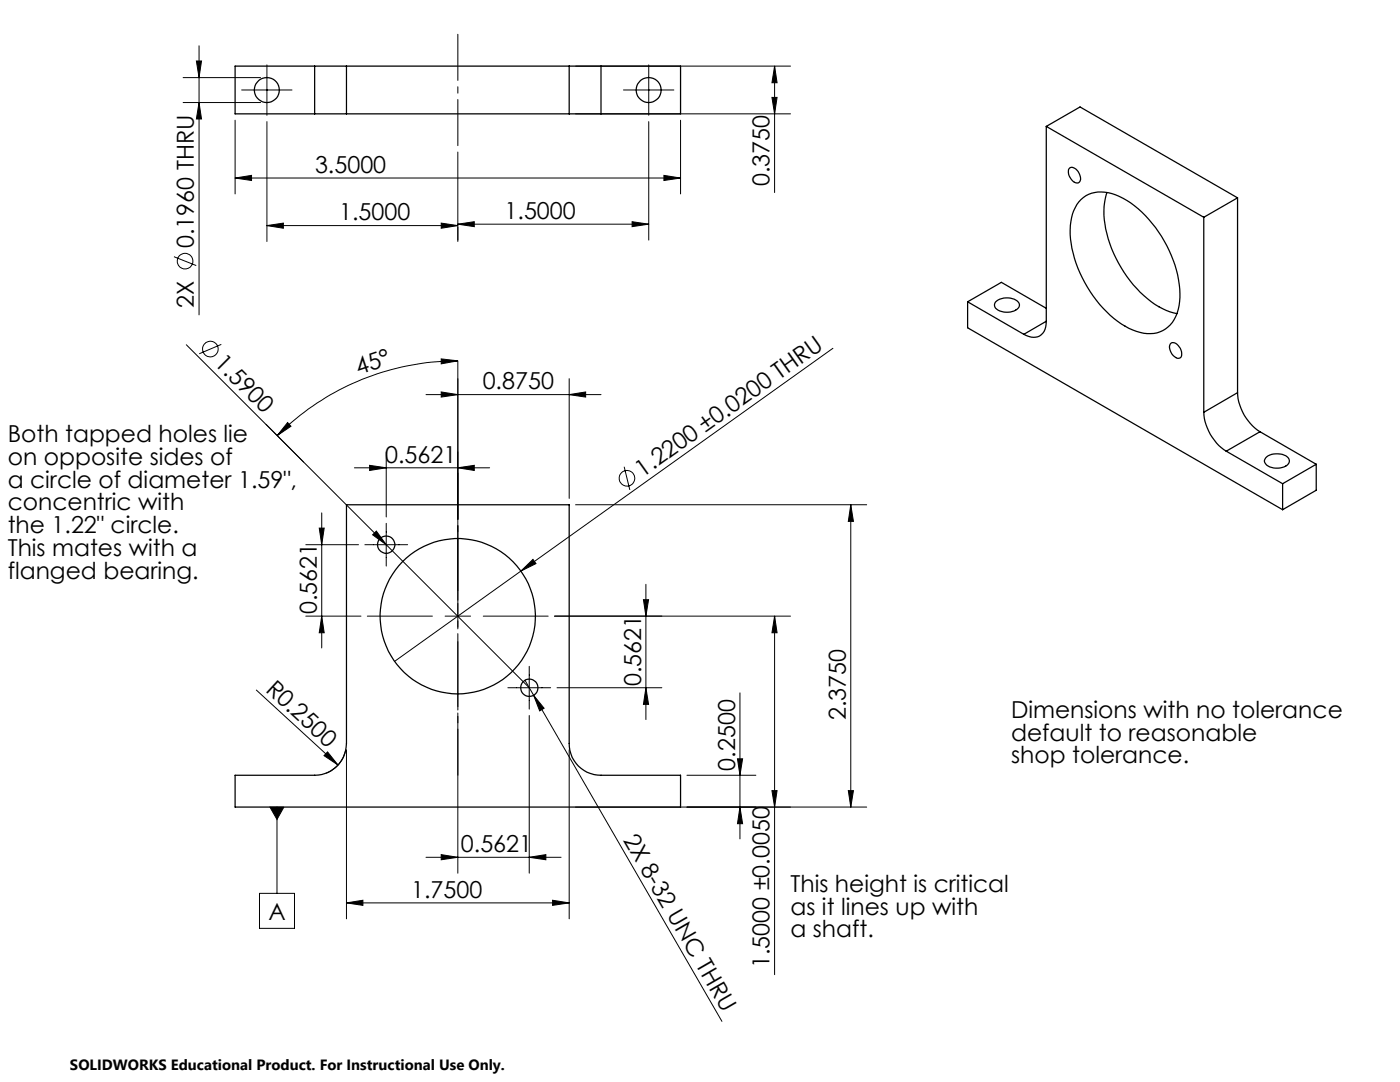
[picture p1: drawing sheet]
<svg xmlns="http://www.w3.org/2000/svg" width="279mm" height="216mm" viewBox="0 0 279 216" stroke-linecap="round" stroke-linejoin="round" font-family="sans-serif">
<g fill="none" stroke="#000" stroke-width=".2">
<path d="M36.5 15.5h15.5M39.2 12.2h1l-.5 3.3zM39.7 9.1v53.7M48.2 18h10.1M53.3 12.9v10.1M114.9 13.2h42.9M124.4 18h10.1M129.5 12.9v10.1M154.1 19.4h1l-.5 3.3zM154.6 13.2l.5 3.3h-1zM154.6 13.2v25.2M36.5 20.5h15.5"/>
<path d="M39.7 20.5l.5 3.2h-1zM46.9 35.5l3.3-.5v1zM46.9 24v14.7M46.9 35.5h88.9M53.3 24.3v23.9M91.4 30.3v17.9M114.9 22.7h42.9M129.5 24.3v23.6M132.5 35l3.3 .5-3.3 .5zM135.8 24v14.7M34.7 51.2l4.5 1.8M53.3 45l3.3-.5v1z"/>
<path d="M53.3 45h38.1M88.1 44.5l3.3 .5-3.3 .5zM91.4 44.7l3.3-.5v1zM91.4 44.7h38.1M126.2 44.2l3.3 .5-3.3 .5zM37.2 68.8l39.9 39.9M44.2 68.7l-4.4 1.9M85 78.7h34.9M88.1 78.2l3.3 .5-3.3 .5zM88.1 71.6l3.3 .4-3.3 .6zM91.4 72a50.8 50.8 0 0 0-36.1 14.9M91.4 72v47.8"/>
<path d="M113.6 78.7l3.3-.5v1zM113.6 75.6v23.8M166.2 69.5l-62.2 44.4M53.1 84.7l7.5 7.5M57.4 84.3l.7 .8-2.8 1.8zM70.7 93.3h27M73.8 92.9l3.3 .4-3.3 .6zM77.1 90.2v13M91.4 93.3l3.3-.4v1zM124.6 93.1l1.1 4.7M61 108.7h10.5M63.7 105.4h1l-.5 3.3z"/>
<path d="M64.2 102.3v27M72.8 108.7h8.6M74.4 106.7l.7-.7 2 2.7zM77.1 108.7l28.5 28.5M77.1 104.4v8.6M104 113.9l2.4-2.3 .6 .9zM104 113.9l-25.3 18.1M114.9 100.7h58.1M128.4 119.7h1l-.5 3.2zM128.9 116.6v27M169.8 100.7l.5 3.3h-1zM169.8 100.7v60.3"/>
<path d="M51.2 137.7l16.3 14.9M61 122.9h11M64.2 122.9l.5 3.4h-1zM73.3 122.9h13M88.8 122.9h5.1M91.4 120.4v5.1M91.4 128v13M96.4 122.9h13M101.4 137.2h8.5M104.8 135.7l1.7 3M105.6 133v8.5M106.5 138.7l2.1 2.6-.9 .6z"/>
<path d="M106.5 138.7l37.6 65.1M111.2 137.2h20.9M128.9 137.2l.5 3.3h-1zM147.7 138.3v29.1M154.6 122.9l.5 3.4h-1zM154.6 122.9v71.6M157.8 122.9h-47.1M65.4 150l2.1 2.6-2.8-1.8zM69 149.6a6.4 6.4 0 0 1-3.9 4.7M69.1 149.6v33.7M91.4 142.3v31.9M105.6 142.8v31.4"/>
<path d="M113.6 149.6v33.7M137.1 154.7h13.7M147.2 151.4h1l-.5 3.3zM154.1 157.8h1l-.5 3.2zM169.3 157.8h1l-.5 3.2zM51.8 178.3h7v6.9h-7zM53.9 161h2.8l-1.4 2.5zM55.3 161v17.3M85 171.1h27M88.1 170.5l3.3 .6-3.3 .5zM105.6 171.1l3.3-.6v1.1zM110.3 179.6l3.3 .6-3.3 .5z"/>
<path d="M147.7 161l.5 3.4h-1zM173 161h-58.1M69.1 180.2l3.3-.6v1.1zM69.1 180.2h44.5"/>
<circle cx="36.9" cy="52.1" r="1.55"/>
<circle cx="42" cy="69.6" r="1.56"/>
<circle cx="125.1" cy="95.4" r="1.57"/>
</g>
<path d="M91.4 29.1v-22.3M91.4 154.7v-60.3" fill="none" stroke="#000" stroke-width=".2" stroke-dasharray="15.2 1.3 1.3 1.3" stroke-dashoffset="6"/>
<g fill="#000">
<path d="M74.4 106.7l.7-.7 2 2.7zM104 113.9l2.4-2.3 .6 .9zM106.5 138.7l2.1 2.6-.9 .6zM65.4 150l2.1 2.6-2.8-1.8zM53.9 161h2.8l-1.4 2.5z"/>
<path d="M132.5 35l3.3 .5-3.3 .5zM46.9 35.5l3.3-.5v1z"/>
<path d="M53.3 45l3.3-.5v1zM88.1 44.5l3.3 .5-3.3 .5z"/>
<path d="M88.1 71.6l3.3 .4-3.3 .6zM57.4 84.3l.7 .8-2.8 1.8z"/>
<path d="M169.8 100.7l.5 3.3h-1zM169.3 157.8h1l-.5 3.2zM63.7 105.4h1l-.5 3.3zM64.2 122.9l.5 3.4h-1z"/>
<path d="M128.9 137.2l.5 3.3h-1zM128.4 119.7h1l-.5 3.2z"/>
<path d="M154.6 122.9l.5 3.4h-1zM154.1 157.8h1l-.5 3.2zM154.6 13.2l.5 3.3h-1zM154.1 19.4h1l-.5 3.3z"/>
<path d="M105.6 171.1l3.3-.6v1.1zM88.1 170.5l3.3 .6-3.3 .5zM91.4 93.3l3.3-.4v1zM73.8 92.9l3.3 .4-3.3 .6zM126.2 44.2l3.3 .5-3.3 .5zM91.4 44.7l3.3-.5v1z"/>
<path d="M147.7 161l.5 3.4h-1zM147.2 151.4h1l-.5 3.3zM39.2 12.2h1l-.5 3.3zM39.7 20.5l.5 3.2h-1z"/>
<path d="M69.1 180.2l3.3-.6v1.1zM110.3 179.6l3.3 .6-3.3 .5zM88.1 78.2l3.3 .5-3.3 .5zM113.6 78.7l3.3-.5v1z"/>
</g>
<g fill="none" stroke="#000" stroke-width=".25">
<path d="M62.8 13.2h6.3M62.8 13.2h-15.9v9.5h15.9M62.8 13.2v9.5M69.1 13.2v9.5M69.1 13.2h44.5M113.6 13.2h6.3M113.6 13.2v9.5M119.9 13.2h15.9v9.5h-15.9M119.9 13.2v9.5M62.8 22.7h6.3M69.1 22.7h44.5M113.6 22.7h6.3"/>
<path d="M208.8 25.2v38.9M208.8 25.2l31.4 18.2M208.8 25.2l6.7-3.9 31.5 18.2M213.4 33.7a1.18 1.18 0 0 1 1.8 .5 1.56 1.56 0 0 1 0 2.3 2.21 2.21 0 0 1-1.8-2.8zM215.7 39.8a6.6 6.6 0 0 1 7.7-.6 22.8 22.8 0 0 1 10.4 11.7 17.4 17.4 0 0 1 1.1 11.6 5.9 5.9 0 0 1-8.1 3.6 20.1 20.1 0 0 1-10.3-9.8 19.3 19.3 0 0 1-2.6-12.8l.7-2.1zM220.9 38.4a15.5 15.5 0 0 0 .6 10.2 23.6 23.6 0 0 0 10.5 13l1.5 .6 1.4 .4M247 39.5l-6.8 3.9M247 39.5v38.9M240.2 43.4v38.9M193.1 60.2v5.2l62.9 36.3M193.1 60.2l11.2 6.5M193.1 60.2l6.7-3.9 9 5.2"/>
<path d="M198.7 60.3a3.4 3.4 0 0 1 4.7 .2 1.39 1.39 0 0 1-1.4 1.7 3.2 3.2 0 0 1-3.5-1v-.5zM208.8 64.1a2.67 2.67 0 0 1-3 3.2l-1.5-.6M208.8 64.1l-4.5 2.6M233.6 68.6a1.14 1.14 0 0 1 1.7 .6 1.77 1.77 0 0 1 .2 2.2 1.66 1.66 0 0 1-1.9-1.4l-.2-.6zM247 78.4a9.9 9.9 0 0 0 4.5 7.7M247 78.4l-6.8 3.9M240.2 82.3a9.9 9.9 0 0 0 4.5 7.7M244.7 90l11.3 6.5M251.5 86.1l-6.8 3.9M251.5 86.1l11.2 6.5M252.8 91.2a3.6 3.6 0 0 1 4.3 .2 1.16 1.16 0 0 1-.8 1.8 3.3 3.3 0 0 1-3.9-.8 .88 .88 0 0 1 .4-1.2zM256 96.5v5.2"/>
<path d="M262.7 92.6l-6.7 3.9M262.7 92.6v5.2l-6.7 3.9M69.1 100.7h44.5v47.6a6.3 6.3 0 0 0 6.3 6.4h15.9v6.3h-88.9v-6.3h15.9a6.3 6.3 0 0 0 6.3-6.4z"/>
<circle cx="53.2" cy="18" r="2.49"/>
<circle cx="129.4" cy="18" r="2.49"/>
<circle cx="77.1" cy="108.7" r="1.74"/>
<circle cx="91.4" cy="123" r="15.5"/>
<circle cx="105.6" cy="137.2" r="1.72"/>
</g>
<g font-size="4.7">
<text x="62.9" y="34.5">3.5000</text>
<text x="153.6" y="37.1" transform="rotate(-90 153.6 37.1)">0.3750</text>
<text x="67.7" y="44">1.5000</text>
<text x="100.7" y="43.7">1.5000</text>
<text x="38.7" y="49.5" transform="rotate(-90 38.7 49.5)">0.1960 THRU</text>
<text x="38.7" y="61.5" transform="rotate(-90 38.7 61.5)">2X</text>
<text x="42.6" y="72.7" transform="rotate(45 42.6 72.7)">1.5900</text>
<text x="71.5" y="74.8" transform="rotate(-19 71.5 74.8)">45°</text>
<text x="96.3" y="77.7">0.8750</text>
<text x="1.5" y="88.3">Both tapped holes lie</text>
<text x="1.5" y="92.8">on opposite sides of</text>
<text x="76.8" y="92.3">0.5621</text>
<text x="128.2" y="95.3" transform="rotate(-36 128.2 95.3)">1.2200 ±0.0200 THRU</text>
<text x="1.5" y="97.3">a circle of diameter 1.59&quot;,</text>
<text x="1.5" y="101.9">concentric with</text>
<text x="1.5" y="106.4">the 1.22&quot; circle.</text>
<text x="1.5" y="110.9">This mates with a</text>
<text x="1.5" y="115.4">flanged bearing.</text>
<text x="63.2" y="122.5" transform="rotate(-90 63.2 122.5)">0.5621</text>
<text x="52.8" y="137.8" transform="rotate(43 52.8 137.8)">R0.2500</text>
<text x="127.9" y="136.9" transform="rotate(-90 127.9 136.9)">0.5621</text>
<text x="168.8" y="143.7" transform="rotate(-90 168.8 143.7)">2.3750</text>
<text x="201.8" y="143.2">Dimensions with no tolerance</text>
<text x="201.8" y="147.8">default to reasonable</text>
<text x="146.7" y="153.8" transform="rotate(-90 146.7 153.8)">0.2500</text>
<text x="201.8" y="152.3">shop tolerance.</text>
<text x="124.3" y="167.5" transform="rotate(60 124.3 167.5)">2X 8-32 UNC THRU</text>
<text x="92" y="170">0.5621</text>
<text x="82.1" y="179.1">1.7500</text>
<text x="157.8" y="178">This height is critical</text>
<text x="53.6" y="183.5">A</text>
<text x="157.8" y="182.5">as it lines up with</text>
<text x="157.8" y="187">a shaft.</text>
<text x="153.6" y="193.2" transform="rotate(-90 153.6 193.2)">1.5000 ±0.0050</text>
</g>
<text font-size="3" x="14" y="213.5">SOLIDWORKS Educational Product. For Instructional Use Only.</text>
</svg>
